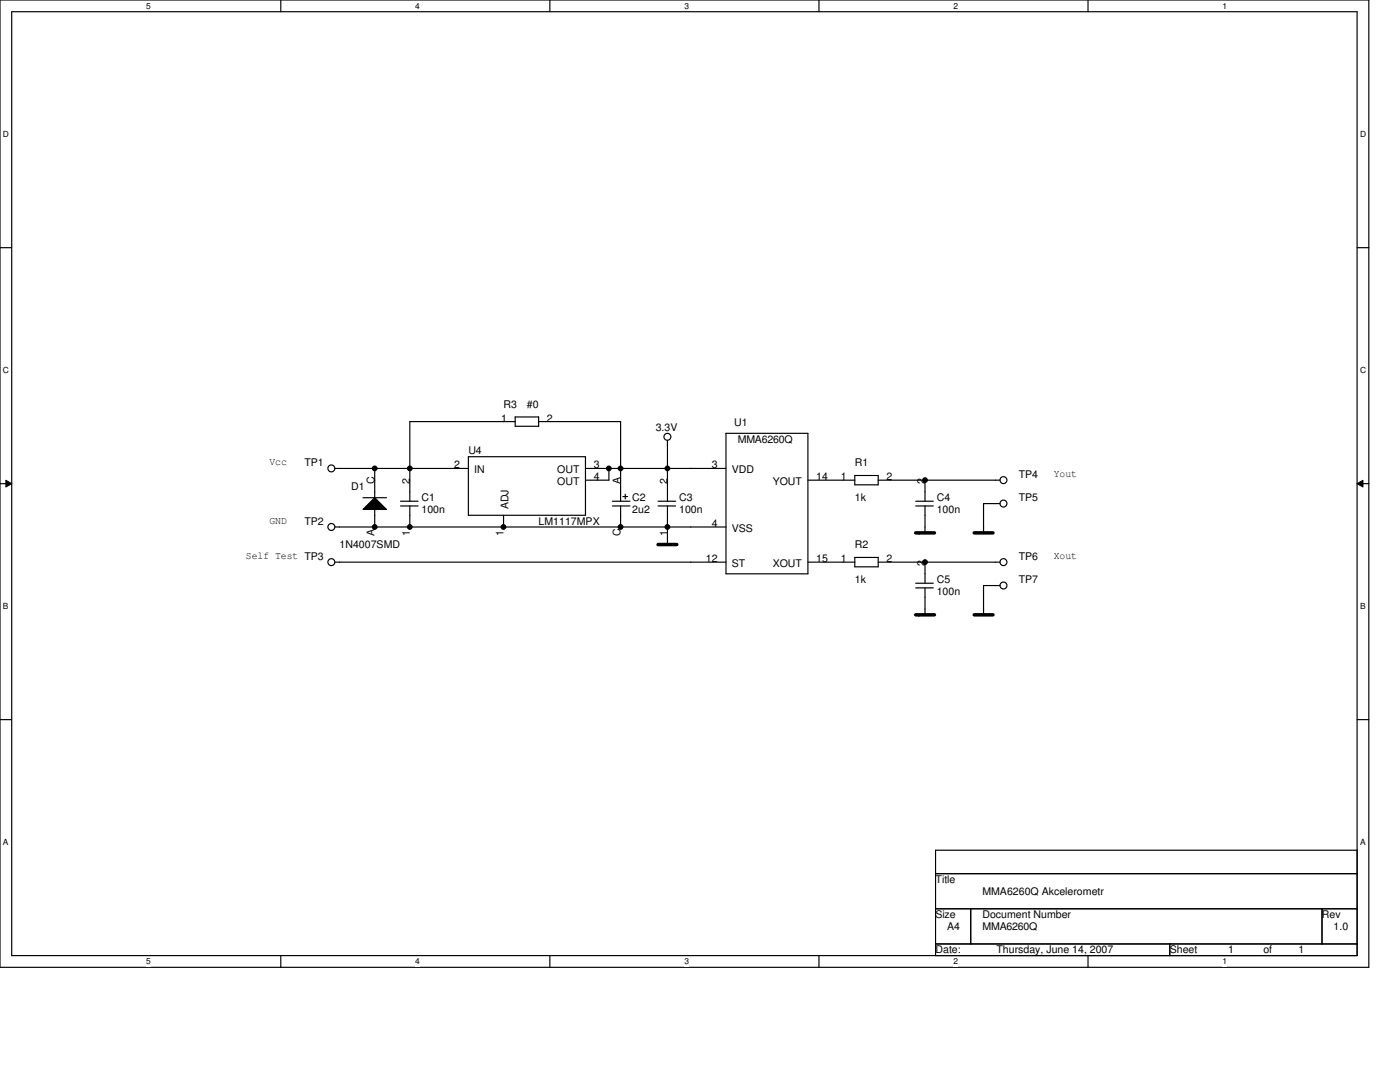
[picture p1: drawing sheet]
<svg xmlns="http://www.w3.org/2000/svg" width="279mm" height="216mm" viewBox="0 0 279 216" stroke-linecap="round" stroke-linejoin="round" font-family="sans-serif">
<path d="M0 0h273.2v193h-273.2zM2.3 2.3h268.5v188.4h-268.5z" fill="none" stroke="#000" stroke-width=".23"/>
<g fill="#fff">
<path d="M29.2 .2h.9v1.9h-.9z"/>
<path d="M29.2 190.9h.9v1.9h-.9z"/>
</g>
<path d="M56 0v2.3M56 190.7v2.3" fill="none" stroke="#000" stroke-width=".23"/>
<g fill="#fff">
<path d="M82.9 .2h.9v1.9h-.9z"/>
<path d="M82.9 190.9h.9v1.9h-.9z"/>
</g>
<path d="M109.7 0v2.3M109.7 190.7v2.3" fill="none" stroke="#000" stroke-width=".23"/>
<g fill="#fff">
<path d="M136.6 .2h.9v1.9h-.9z"/>
<path d="M136.6 190.9h.9v1.9h-.9z"/>
</g>
<path d="M163.4 0v2.3M163.4 190.7v2.3" fill="none" stroke="#000" stroke-width=".23"/>
<g fill="#fff">
<path d="M190.3 .2h.9v1.9h-.9z"/>
<path d="M190.3 190.9h.9v1.9h-.9z"/>
</g>
<path d="M217.1 0v2.3M217.1 190.7v2.3" fill="none" stroke="#000" stroke-width=".23"/>
<g fill="#fff">
<path d="M244 .2h.9v1.9h-.9z"/>
<path d="M244 190.9h.9v1.9h-.9z"/>
<path d="M.6 25.9h1.2v1.8h-1.2z"/>
<path d="M271.4 25.9h1.2v1.8h-1.2z"/>
<path d="M.6 73h1.2v1.8h-1.2z"/>
<path d="M271.4 73h1.2v1.8h-1.2z"/>
</g>
<path d="M0 49.4h2.3M270.8 49.4h2.4" fill="none" stroke="#000" stroke-width=".23"/>
<g fill="#fff">
<path d="M.6 120h1.1v1.9h-1.1z"/>
<path d="M271.4 120h1.2v1.9h-1.2z"/>
</g>
<path d="M0 96.5h2.3M270.8 96.5h2.4" fill="none" stroke="#000" stroke-width=".23"/>
<path d="M1.2 95.8l1.1 .7-1.1 .7zM270.8 96.5l1.2-.7v1.4z" fill="#000"/>
<path d="M1.2 95.8l1.1 .7-1.1 .7zM270.8 96.5l1.2-.7v1.4z" fill="none" stroke="#000" stroke-width=".2"/>
<g fill="#fff">
<path d="M.6 167.1h1.1v1.9h-1.1z"/>
<path d="M271.4 167.1h1.2v1.9h-1.2z"/>
</g>
<g fill="none" stroke="#000" stroke-width=".23">
<path d="M66.8 93.5h26.7M72.4 99.3h4.7M74.8 93.5v5.8M93.5 91.1h23.3v11.7h-23.3zM102.8 83.2h4.7v1.9h-4.7zM102.8 84.1h-21v15.9M107.5 84.1h16.4M116.8 93.5h28.1M121.5 93.5v2.3h-4.7M123.9 84.1v15.9M124.3 99.1h1M124.8 98.6v1"/>
<path d="M133.2 87.9v12.1M144.9 86.5h16.3v28h-16.3zM161.2 95.8h9.4M170.6 94.9h4.7M170.6 94.9v1.8h4.7v-1.8M175.3 95.8h24.3M184.6 95.8v4.2M66.8 112.2h78.1M66.8 105.2h78.1M72.4 101.7l2.4-2.4 2.3 2.4zM74.8 101.6v3.6M79.9 101h3.5"/>
<path d="M79.9 100h3.5M81.8 100.9v4.3M100.5 102.8v2.4M122.2 101h3.5M122.2 100h3.5M123.9 101v4.2M131.3 101h3.5M131.3 100h3.5M133.2 100.9v7.8M161.2 112.2h9.4M170.6 111.2h4.7v1.9h-4.7zM175.3 112.2h24.3"/>
<path d="M182.7 101h3.6M182.7 100h3.6M182.7 117.3h3.6M182.7 116.4h3.6M184.6 100.9v5.4M184.6 112.2v4.2M184.6 117.3v5.4M199.6 100.5h-3.3v5.8M199.6 116.8h-3.3v5.9M0 143.6h2.3M270.8 143.6h2.4M186.7 169.7h84.1v21h-84.1z"/>
<path d="M186.7 174.3h84.1M186.7 181.3h84.1M186.7 188.4h84.1M193.7 181.3v7.1M233.4 188.4v2.3M263.8 181.3v7.1"/>
<circle cx="66.1" cy="93.5" r=".69"/>
<circle cx="74.8" cy="93.5" r=".46"/>
<circle cx="81.8" cy="93.5" r=".46"/>
<circle cx="121.5" cy="93.5" r=".46"/>
<circle cx="123.8" cy="93.5" r=".46"/>
<circle cx="133.2" cy="93.5" r=".46"/>
<circle cx="133.2" cy="87.2" r=".69"/>
<circle cx="184.6" cy="95.8" r=".46"/>
<circle cx="200.3" cy="95.8" r=".69"/>
<circle cx="66.1" cy="105.1" r=".69"/>
<circle cx="66.1" cy="112.2" r=".69"/>
<circle cx="74.8" cy="105.1" r=".46"/>
<circle cx="81.8" cy="105.1" r=".46"/>
<circle cx="100.5" cy="105.1" r=".46"/>
<circle cx="123.8" cy="105.1" r=".46"/>
<circle cx="133.2" cy="105.1" r=".46"/>
<circle cx="184.6" cy="112.2" r=".47"/>
<circle cx="200.3" cy="116.8" r=".69"/>
<circle cx="200.3" cy="100.5" r=".69"/>
<circle cx="200.3" cy="112.2" r=".69"/>
</g>
<path d="M131.3 108.7h3.8M182.7 106.3h3.8M194.4 106.3h3.8M182.7 122.7h3.8M194.4 122.7h3.8" fill="none" stroke="#000" stroke-width=".7"/>
<g fill="#000">
<path d="M72.4 101.7l2.4-2.4 2.3 2.4z"/>
<circle cx="74.8" cy="93.5" r=".46"/>
<circle cx="81.8" cy="93.5" r=".46"/>
<circle cx="121.5" cy="93.5" r=".46"/>
<circle cx="123.8" cy="93.5" r=".46"/>
<circle cx="133.2" cy="93.5" r=".46"/>
<circle cx="184.6" cy="95.8" r=".46"/>
<circle cx="74.8" cy="105.1" r=".46"/>
<circle cx="81.8" cy="105.1" r=".46"/>
<circle cx="100.5" cy="105.1" r=".46"/>
<circle cx="123.8" cy="105.1" r=".46"/>
<circle cx="133.2" cy="105.1" r=".46"/>
<circle cx="184.6" cy="112.2" r=".47"/>
</g>
<g font-size="2.1">
<text x="100.5" y="81.3">R3</text>
<text x="105.2" y="81.3">#0</text>
<text x="100" y="84.1">1</text>
<text x="109.1" y="84.1">2</text>
<text x="130.9" y="86">3.3V</text>
<text x="146.5" y="85.1">U1</text>
<text x="147.2" y="88.3">MMA6260Q</text>
<text x="53.8" y="92.8">Vcc</text>
<text x="60.8" y="93">TP1</text>
<text x="90.7" y="93.5">2</text>
<text x="93.5" y="90.7">U4</text>
<text x="94.6" y="94.4">IN</text>
<text x="111.2" y="94.4">OUT</text>
<text x="118.5" y="93.5">3</text>
<text x="118.5" y="95.8">4</text>
<text x="142.1" y="93.5">3</text>
<text x="146" y="94.4">VDD</text>
<text x="162.9" y="95.8">14</text>
<text x="167.8" y="95.8">1</text>
<text x="170.6" y="93">R1</text>
<text x="176.9" y="95.8">2</text>
<text x="203.3" y="95.4">TP4</text>
<text x="210.3" y="95.2">Yout</text>
<text x="70.1" y="97.7">D1</text>
<text x="74.8" y="96.5" transform="rotate(-90 74.8 96.5)">C</text>
<text x="81.8" y="96.5" transform="rotate(-90 81.8 96.5)">2</text>
<text x="84.1" y="100">C1</text>
<text x="101.5" y="101.7" transform="rotate(-90 101.5 101.7)">ADJ</text>
<text x="111.2" y="96.8">OUT</text>
<text x="123.8" y="96.5" transform="rotate(-90 123.8 96.5)">A</text>
<text x="126.2" y="100">C2</text>
<text x="133.2" y="96.5" transform="rotate(-90 133.2 96.5)">2</text>
<text x="135.5" y="100">C3</text>
<text x="154.2" y="96.8">YOUT</text>
<text x="170.6" y="100">1k</text>
<text x="184.6" y="96.5" transform="rotate(-90 184.6 96.5)">2</text>
<text x="186.9" y="100">C4</text>
<text x="203.3" y="100">TP5</text>
<text x="53.8" y="104.5">GND</text>
<text x="60.8" y="104.7">TP2</text>
<text x="74.8" y="106.9" transform="rotate(-90 74.8 106.9)">A</text>
<text x="81.8" y="106.9" transform="rotate(-90 81.8 106.9)">1</text>
<text x="84.1" y="102.4">100n</text>
<text x="100.5" y="106.9" transform="rotate(-90 100.5 106.9)">1</text>
<text x="107.5" y="104.7">LM1117MPX</text>
<text x="123.8" y="106.9" transform="rotate(-90 123.8 106.9)">C</text>
<text x="126.2" y="102.4">2u2</text>
<text x="133.2" y="106.9" transform="rotate(-90 133.2 106.9)">1</text>
<text x="135.5" y="102.4">100n</text>
<text x="142.1" y="105.1">4</text>
<text x="146" y="106.1">VSS</text>
<text x="184.6" y="106.9" transform="rotate(-90 184.6 106.9)">1</text>
<text x="186.9" y="102.4">100n</text>
<text x="49.1" y="111.5">Self Test TP3</text>
<text x="67.8" y="109.4">1N4007SMD</text>
<text x="140.9" y="112.2">12</text>
<text x="146" y="113.1">ST</text>
<text x="154.2" y="113.1">XOUT</text>
<text x="162.9" y="112.2">15</text>
<text x="167.8" y="112.2">1</text>
<text x="170.6" y="109.4">R2</text>
<text x="176.9" y="112.2">2</text>
<text x="184.6" y="112.9" transform="rotate(-90 184.6 112.9)">2</text>
<text x="203.3" y="111.7">TP6</text>
<text x="210.3" y="111.5">Xout</text>
<text x="170.6" y="116.4">1k</text>
<text x="186.9" y="116.4">C5</text>
<text x="186.9" y="118.7">100n</text>
<text x="203.3" y="116.4">TP7</text>
<text x="184.6" y="123.3" transform="rotate(-90 184.6 123.3)">1</text>
<text x="186.7" y="176.2">Title</text>
<text x="196.1" y="178.6">MMA6260Q Akcelerometr</text>
<text x="186.7" y="183.2">Size</text>
<text x="189" y="185.6">A4</text>
<text x="196.1" y="185.6">MMA6260Q</text>
<text x="196.1" y="183.2">Document Number</text>
<text x="263.8" y="183.2">Rev</text>
<text x="266.2" y="185.6">1.0</text>
<text x="186.7" y="190.2">Date:</text>
<text x="198.9" y="190.2">Thursday, June 14, 2007</text>
<text x="233.4" y="190.2">Sheet</text>
<text x="245.1" y="190.2">1</text>
<text x="252.1" y="190.2">of</text>
<text x="259.2" y="190.2">1</text>
</g>
<g font-size="1.7">
<text x="29.2" y="1.8">5</text>
<text x="82.9" y="1.8">4</text>
<text x="136.6" y="1.8">3</text>
<text x="190.3" y="1.8">2</text>
<text x="244" y="1.8">1</text>
<text x=".6" y="27.4">D</text>
<text x="271.4" y="27.4">D</text>
<text x=".6" y="74.5">C</text>
<text x="271.4" y="74.5">C</text>
<text x=".6" y="121.6">B</text>
<text x="271.4" y="121.6">B</text>
<text x=".6" y="168.6">A</text>
<text x="271.4" y="168.6">A</text>
<text x="29.2" y="192.4">5</text>
<text x="82.9" y="192.4">4</text>
<text x="136.6" y="192.4">3</text>
<text x="190.3" y="192.4">2</text>
<text x="244" y="192.4">1</text>
</g>
</svg>
